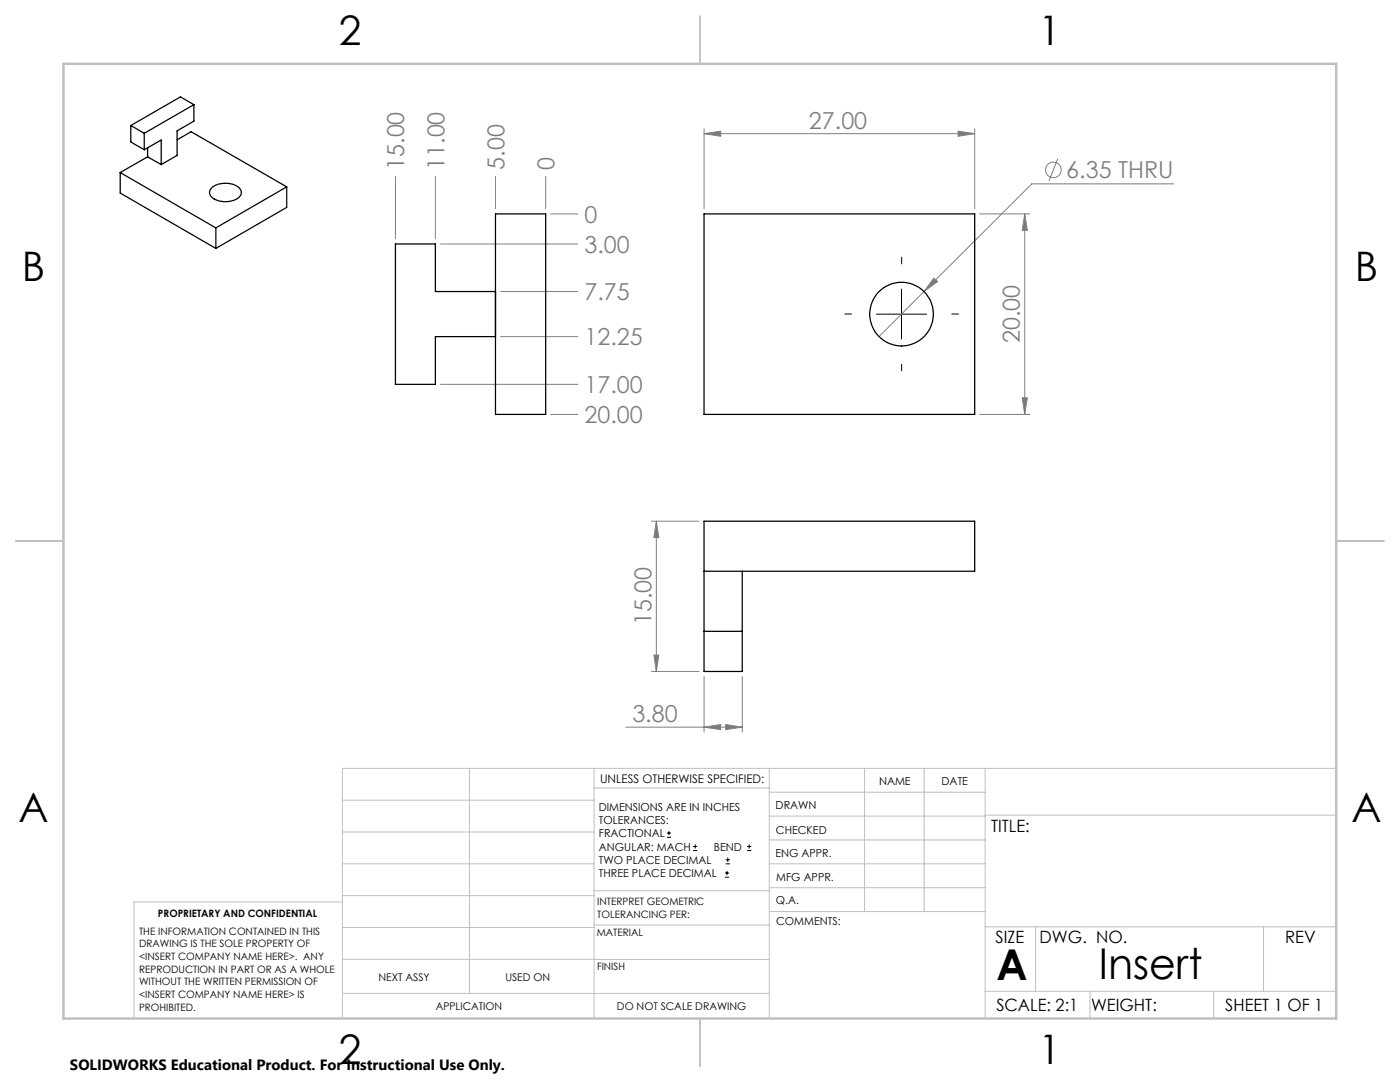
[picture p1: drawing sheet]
<svg xmlns="http://www.w3.org/2000/svg" width="279mm" height="216mm" viewBox="0 0 279 216" stroke-linecap="round" stroke-linejoin="round" font-family="sans-serif">
<g fill="none" stroke="#808080" stroke-width=".2">
<path d="M78.9 35.2v12.5M86.9 35.2v12.5M98.9 35.2v6.5M108.9 35.2v6.5M140.5 26.7l3.3-.5v1zM140.5 25.7v16M140.5 26.7h54M191.2 26.2l3.3 .5-3.3 .5zM194.5 25.7v16M211.1 31.7l-1.8 4.4M234.2 36.7h-28.3l-30.5 30.5M87.9 48.7h27.4"/>
<path d="M99.9 58.2h15.4M109.9 42.7h5.4M186.4 55.5l.7 .7-2.7 2zM195.5 42.7h10M204.5 42.7l.5 3.3h-1zM204.5 42.7v40M87.9 76.7h27.4M99.9 67.2h15.4M204 79.4h1l-.5 3.3zM109.9 82.7h5.4M195.5 82.7h10M130 104h9.5"/>
<path d="M131 104l.5 3.3h-1zM131 104v30M130 134h9.5M130.5 130.7h1l-.5 3.3zM140.5 135v11.1M148.1 135v11.1M124.9 145.1h23.2M140.5 145.1l3.3-.5v1zM144.8 144.6l3.3 .5-3.3 .5z"/>
<circle cx="210.2" cy="33.9" r="1.55"/>
</g>
<g fill="none" stroke="#000" stroke-width=".2">
<path d="M179.9 57.7v10M174.9 62.7h10M133.1 167.1h.8M133.1 166.2h.8M133.5 165.8v.9M138.3 169.7h.8M138.3 168.9h.8M138.7 168.5v.8M144.7 175h.8M144.7 174.2h.8M144.8 172.4h.9M144.8 171.6h.9"/>
<path d="M145.1 173.8v.8M145.2 171.1v.9M149.1 169.7h.8M149.1 168.9h.8M149.5 168.5v.8"/>
</g>
<path d="M179.9 52.7v-1.4M169.9 62.7h-1.3M179.9 72.7v1.3M189.9 62.7h1.4" fill="none" stroke="#000" stroke-width=".2" stroke-dasharray="15.2 1.3 1.3 1.3"/>
<g fill="none" stroke="#c0c0c0" stroke-width=".2">
<path d="M68.3 159.7h50.3M93.7 153.3v44.9M118.6 153.3v49.9M118.6 157.2h34.9M153.5 153.3v49.9M153.5 158.1h43.1M172.5 153.3v28.6M184.4 153.3v28.6M196.6 153.3v49.9M266.7 153.3h-198.4v49.9M68.3 178.7h50.3M68.3 172.4h50.3"/>
<path d="M68.3 166h50.3M68.3 180h-41.6v23.2M118.6 177.7h35M153.5 167.6h43.1M153.5 162.8h43.1M153.5 172.4h43.1M153.5 177.1h43.1M196.6 162.7h70.1M68.3 198.2h85.2M68.3 191.4l85.2 .1M68.3 185.1h50.3M118.6 184.6h35"/>
<path d="M153.6 181.9h43M196.6 197.8h70.1M196.6 184.9h70.1M206.7 184.9v12.9M217.5 197.8v5.4M242.2 197.8v5.4M252.2 184.9v12.9"/>
</g>
<path d="M139.7 3.2v9.5M3.1 107.9h9.6M266.7 107.9h9.5M139.7 203.2v9.6" fill="none" stroke="#c0c0c0" stroke-width=".25"/>
<path d="M12.7 12.7h254v190.5h-254z" fill="none" stroke="#c0c0c0" stroke-width=".5"/>
<g fill="#808080">
<path d="M144.8 144.6l3.3 .5-3.3 .5zM140.5 145.1l3.3-.5v1z"/>
<path d="M186.4 55.5l-2 2.7 2.7-2zM140.5 26.7l3.3-.5v1zM191.2 26.2l3.3 .5-3.3 .5z"/>
<path d="M130.5 130.7h1l-.5 3.3zM131 104l.5 3.3h-1z"/>
<path d="M204.5 42.7l.5 3.3h-1zM204 79.4h1l-.5 3.3z"/>
</g>
<g fill="none" stroke="#000" stroke-width=".25">
<path d="M24 34.4l19.1 11.1M24 34.4v4.1l19.1 11.1M26.1 25l2.7 1.6M26.1 25v3.3l2.7 1.6M28.8 29.9l3.4-2v4.9M28.8 26.6v3.3M29.5 31.3l-5.5 3.1M29.5 31.3l2.7 1.5M29.5 29.5v1.8M35.3 27.9l2.8-1.6 19.1 11M38.7 20.9v3.3l-3.4 1.9v4.9l-3.1 1.8M38.7 20.9l-9.9 5.7"/>
<path d="M38.7 20.9l-2.7-1.6-9.9 5.7M42.2 37.6a4.5 4.5 0 0 1 5.7 0 1.33 1.33 0 0 1-.8 2.2 4.4 4.4 0 0 1-5.1-.8 1.16 1.16 0 0 1 .2-1.4zM57.2 37.3l-14.1 8.2M57.2 37.3v4.1l-14.1 8.2M43.1 45.5v4.1M98.9 42.7h10v40h-10zM98.9 58.2h-12v-9.5h-8v28h8v-9.5h12M140.5 42.7h54v40h-54zM140.5 114h54v-10h-54v30h7.6v-20M140.5 126h7.6"/>
<circle cx="179.9" cy="62.7" r="6.4"/>
</g>
<g font-size="8.5">
<text x="198.9" y="195.5">A</text>
<text x="219.3" y="195.4">Insert</text>
</g>
<g font-size="8.1">
<text x="67.6" y="8.9">2</text>
<text x="207.3" y="8.9">1</text>
<text x="4.4" y="56.2">B</text>
<text x="270.4" y="56.2">B</text>
<text x="3.7" y="164.1">A</text>
<text x="269.7" y="164.1">A</text>
<text x="67.6" y="212.4">2</text>
<text x="207.3" y="212.4">1</text>
</g>
<g font-size="4.7" fill="#808080">
<text x="161.4" y="25.6">27.00</text>
<text x="80.7" y="33.9" transform="rotate(-90 80.7 33.9)">15.00</text>
<text x="88.7" y="33.9" transform="rotate(-90 88.7 33.9)">11.00</text>
<text x="100.7" y="33.9" transform="rotate(-90 100.7 33.9)">5.00</text>
<text x="110.7" y="33.9" transform="rotate(-90 110.7 33.9)">0</text>
<text x="212.8" y="35.6">6.35 THRU</text>
<text x="116.6" y="44.4">0</text>
<text x="116.6" y="50.4">3.00</text>
<text x="116.6" y="59.9">7.75</text>
<text x="116.6" y="68.9">12.25</text>
<text x="203.5" y="68.5" transform="rotate(-90 203.5 68.5)">20.00</text>
<text x="116.6" y="78.4">17.00</text>
<text x="116.6" y="84.4">20.00</text>
<text x="130" y="124.8" transform="rotate(-90 130 124.8)">15.00</text>
<text x="126.2" y="144.1">3.80</text>
</g>
<g font-size="3.4">
<text x="197.8" y="166">TITLE:</text>
<text x="198.7" y="188.1">SIZE</text>
<text x="207.5" y="188.1">DWG. NO.</text>
<text x="256.5" y="188.2">REV</text>
<text x="198.8" y="201.7">SCALE: 2:1</text>
<text x="217.7" y="201.8">WEIGHT:</text>
<text x="244.5" y="201.7">SHEET 1 OF 1</text>
</g>
<text font-size="3" x="14" y="213.5">SOLIDWORKS Educational Product. For Instructional Use Only.</text>
<text font-size="2.4" x="119.8" y="156.2">UNLESS OTHERWISE SPECIFIED:</text>
<g font-size="2.2">
<text x="119.5" y="161.8">DIMENSIONS ARE IN INCHES</text>
<text x="154.8" y="161.4">DRAWN</text>
<text x="175.4" y="156.6">NAME</text>
<text x="187.9" y="156.7">DATE</text>
<text x="119.5" y="164.4">TOLERANCES:</text>
<text x="119.5" y="167.1">FRACTIONAL</text>
<text x="154.9" y="166.3">CHECKED</text>
<text x="119.5" y="169.7">ANGULAR: MACH</text>
<text x="119.5" y="172.4">TWO PLACE DECIMAL</text>
<text x="142.5" y="169.7">BEND</text>
<text x="154.8" y="171">ENG APPR.</text>
<text x="119.5" y="175">THREE PLACE DECIMAL</text>
<text x="154.9" y="175.7">MFG APPR.</text>
<text x="154.9" y="180.4">Q.A.</text>
<text x="154.9" y="184.6">COMMENTS:</text>
</g>
<g font-size="2.1">
<text x="75.5" y="195.7">NEXT ASSY</text>
<text x="100.9" y="195.7">USED ON</text>
<text x="86.9" y="201.5">APPLICATION</text>
<text x="123.1" y="201.6">DO NOT SCALE DRAWING</text>
</g>
<g font-size="2">
<text x="31.5" y="182.9">PROPRIETARY AND CONFIDENTIAL</text>
<text x="119.2" y="180.6">INTERPRET GEOMETRIC</text>
<text x="119.2" y="183.1">TOLERANCING PER:</text>
<text x="27.8" y="186.5">THE INFORMATION CONTAINED IN THIS</text>
<text x="27.8" y="189">DRAWING IS THE SOLE PROPERTY OF</text>
<text x="27.8" y="191.6">&lt;INSERT COMPANY NAME HERE&gt;. ANY</text>
<text x="119.1" y="186.7">MATERIAL</text>
<text x="27.8" y="194.1">REPRODUCTION IN PART OR AS A WHOLE</text>
<text x="27.8" y="196.6">WITHOUT THE WRITTEN PERMISSION OF</text>
<text x="119.1" y="193.5">FINISH</text>
<text x="27.8" y="199.1">&lt;INSERT COMPANY NAME HERE&gt; IS</text>
<text x="27.8" y="201.7">PROHIBITED.</text>
</g>
</svg>
